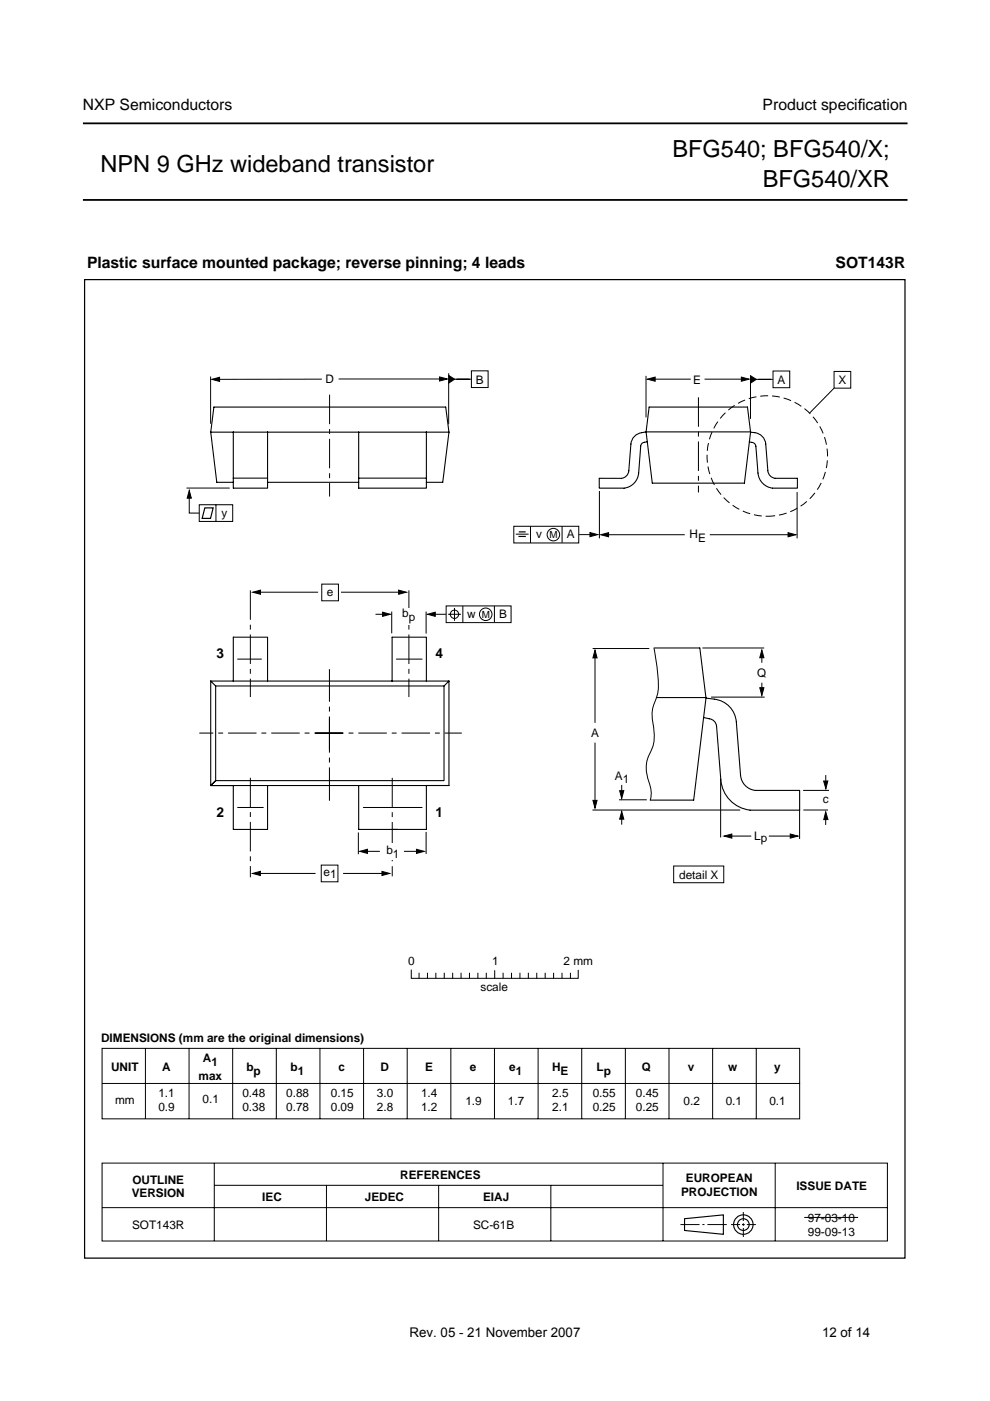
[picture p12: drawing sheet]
<svg xmlns="http://www.w3.org/2000/svg" width="210mm" height="297mm" viewBox="0 0 210 297" stroke-linecap="round" stroke-linejoin="round" font-family="sans-serif">
<path d="M17.6 26.2h174.8M17.6 42.4h174.8" fill="none" stroke="#000" stroke-width=".38"/>
<g fill="none" stroke="#000" stroke-width=".21">
<path d="M44.7 79.8v10M95.1 79.1v10.8M99.9 78.6h3.6v3.6h-3.6zM137 79.7v8.8M163.9 78.7h3.5v3.5h-3.5zM176.8 78.8h3.6v3.5h-3.6zM68.2 80.4h-22.3M71.8 80.4h22.2M95.8 80.4h4.1M138 80.4h8.5M149.4 80.4h8.6M159.1 80.3v8.5"/>
<path d="M159.7 80.4h4.2M176.8 82.3l-5.2 5.3M39.5 103.5h9.2M40.1 104.6v4.2h2.1M42.2 107h7.1v3.6h-7.1zM45.8 107v3.6M108.9 111.6h13.8v3.5h-13.8zM109.4 113.3h2.7M112.5 111.6v3.5M119.2 111.5v3.6M122.8 113.3h3M127.1 104.1v10"/>
<path d="M128.2 113.4h17M150.5 113.4h17.2M169 104.3v9.8M50.4 139.7h5M54.5 125.6h12.9M68.2 123.8h3.6v3.6h-3.6zM72.3 125.6h13M79.6 130.2h2.3M83.1 129.7v4.6M84 139.7h5.5M90.3 129.7v4.6M91.6 130.2h3"/>
<path d="M94.6 128.5h13.8v3.5h-13.8zM95 130.2h2.7M96.4 128.9v2.7M98.1 128.5v3.5M104.8 128.4v3.6M125.7 137.5h12M126.2 139.2v14.1M138.7 137.4v.2a42.6 42.6 0 0 1 .8 8.8l-.8 2.7a6.6 6.6 0 0 0-.3 4.1 8.7 8.7 0 0 1-.9 7.1 8.2 8.2 0 0 0 .3 6.3 5.3 5.3 0 0 1 .1 3.1M148.9 137.4h13.1M161.5 138.8v1.7M126.2 157.4v12.9M150.8 147.8h11.3"/>
<path d="M161.5 144.8v1.8M50.4 171.2h5.4M76 176.5v4.6M77 171.2h12.5M90.3 176.4v4.7M125.6 171.7h31.3M131.2 169.6h5.9M131.8 166.4v2.4M131.8 173.3v1.5M152.8 165.1v12.5M154.5 177.3h4.8M163 177.3h5.1"/>
<path d="M169.5 171.6v6.3M170.3 167.6h5.5M170.3 171.7h5.3M175.1 164.3v1.7M175.1 173.1v1.8M54.5 185.2h12.4M68.1 183.4h3.6v3.6h-3.6zM72.7 185.2h9.1M77.2 180.5h3.3M85.6 180.5h3.5M142.8 183.6h10.7v3.6h-10.7zM87.2 205.7v1.7h35.4v-1.7"/>
<path d="M88.8 206.4v1M90.6 206.4v1M92.4 206.4v1M94.2 206.4v1M96 206.4v1M97.8 206.4v1M99.5 206.4v1M101.3 206.4v1M103.1 206.4v1M104.9 205.8v1.6M106.7 206.4v1M108.5 206.4v1"/>
<path d="M110.2 206.4v1M112 206.4v1M113.8 206.4v1M115.6 206.4v1M117.4 206.4v1M119.2 206.4v1M120.9 206.4v1M21.6 222.3h147.9v14.9h-147.9zM21.7 229.7h147.9M30.8 222.3v14.9M40.1 222.3v14.9M49.3 222.3v14.9"/>
<path d="M58.6 222.3v14.9M67.8 222.2v15M77.1 222.3v14.9M86.3 222.3v14.9M95.6 222.3v14.9M104.8 222.3v14.9M114.1 222.3v14.9M123.3 222.3v14.9M132.6 222.3v14.9M141.8 222.3v14.9M151.1 222.3v14.9M160.3 222.3v14.9"/>
<path d="M21.6 246.6h166.6v16.5h-166.6zM21.6 256h166.6M45.4 246.6v16.5M45.4 251.3h95.1M69.2 251.3v11.8M93 251.3v11.8M116.8 251.3v11.8M140.6 246.6v16.5M144.3 259.6h4M148.9 259.6h.5M150 259.6h4.1M155 259.6h1.9"/>
<path d="M157.3 259.6h.6M157.6 257v1.9M157.6 259.4v.5M158.4 259.6h1.9M164.4 246.6v16.5M157.6 260.4v1.9"/>
<circle cx="117.3" cy="113.4" r="1.33"/>
<circle cx="96.4" cy="130.2" r=".89"/>
<circle cx="103" cy="130.2" r="1.33"/>
</g>
<g fill="none" stroke="#000" stroke-width=".24">
<path d="M145.1 258.4l8.3-.8v4.1l-8.3-.8z"/>
<circle cx="157.6" cy="259.6" r="2.06"/>
<circle cx="157.6" cy="259.6" r="1.24"/>
</g>
<path d="M17.9 59.3h174v207.4h-174z" fill="none" stroke="#000" stroke-width=".26"/>
<g fill="none" stroke="#000" stroke-width=".23">
<path d="M44.7 91.6l1.3 10.7h3.5M44.7 91.6l.6-5.3h49.2l.7 5.3M44.7 91.6h31.3M49.5 91.6v11.9h7.2v-1.2M56.7 91.6v10.7M76 91.6h14.4M76 91.6v11.9h14.4v-1.2M90.4 91.6v9.8h-14.4M90.4 91.6h4.8M90.4 91.6h.1M95.2 91.6l-1.3 10.7h-3.5M137 91.6a3 3 0 0 0-3.2 2.5l-.5 5.7a1.75 1.75 0 0 1-1.5 1.6h-4.7v2.1h5.2a3.5 3.5 0 0 0 3.1-3.2l.4-5.7a1.12 1.12 0 0 1 1.4-.9"/>
<path d="M137 91.6l.6-5.3h20.9l.6 5.3M137 91.6h22.1M137 91.6l.2 2.1M159.1 91.6a2.89 2.89 0 0 1 3.3 2.5l.4 5.7a1.75 1.75 0 0 0 1.6 1.6h4.7v2.1h-5.3a3.5 3.5 0 0 1-3.1-3.2l-.4-5.7a1.14 1.14 0 0 0-1.4-.9M159.1 91.6l-1.3 10.8h-19.5l-1.1-8.7M49.5 101.4h7.2M56.7 102.3h19.3M90.4 101.4v.9M138.7 137.4h9.7l1.3 10.6M44.7 144.4v22.2h4.8h-4.8l1-1.1M44.7 144.4l1 1v20.1h48.4v-20.1h-48.4M44.7 144.4h12"/>
<path d="M49.5 144.4v-9.3h7.2v9.3h26.4M83.1 144.4v-9.3h7.3v9.3h4.8M83.1 144.4h7.3M95.2 144.4v22.1h-4.8M95.2 144.4l-1.1 1M139.2 147.9h10.5M149.7 148a6.4 6.4 0 0 1 5.2 2.1 5.3 5.3 0 0 1 1.2 3l.9 11.3a3.5 3.5 0 0 0 3.1 3.2h9.4v4.2h-10.5a7 7 0 0 1-6.2-6.5l-.9-11.3a1.75 1.75 0 0 0-1.5-1.6l-1.2-.3M149.7 148l-2.6 21.6h-9.2M49.5 166.6h7.2v9.3h-7.2zM56.7 166.6h19.3M76 166.6h14.4v9.3h-14.4z"/>
</g>
<g fill="#000" stroke="#000" stroke-width=".21">
<path d="M93.2 79.9l1.6 .5-1.6 .4zM157.2 80l1.6 .4-1.6 .4zM44.9 80.4l1.7-.4v.9zM95.2 79.6l1.2 .8-1.2 .8zM137.3 80.4l1.6-.4v.8zM159.1 79.7l1.2 .7-1.2 .8zM40.1 104l.5 1.6h-.9zM125.1 112.9l1.6 .4-1.6 .5zM127.4 113.4l1.6-.5v.9zM167.1 112.9l1.6 .5-1.6 .4zM53.6 125.6l1.6-.5v.9zM81.1 129.8l1.7 .4-1.7 .5z"/>
<path d="M84.5 125.1l1.7 .5-1.7 .4zM90.6 130.2l1.7-.4v.9zM126.2 137.8l.4 1.7h-.9zM161.5 137.8l.5 1.7h-.9zM161.1 145.8h.9l-.5 1.7zM125.7 169.7h.9l-.4 1.6zM131.8 172l.5 1.7h-.9zM131.4 167.6h.9l-.5 1.7zM153.5 177.3l1.7-.5v.9zM167.6 176.8l1.6 .5-1.6 .4zM175.1 172.1l.4 1.7h-.8zM174.6 165.6h.9l-.4 1.6z"/>
<path d="M53.6 185.2l1.6-.5v.9zM76.3 180.5l1.6-.4v.8zM81 184.7l1.6 .5-1.6 .4zM88.3 180.1l1.6 .4-1.6 .4z"/>
</g>
<path d="M43.4 107.7h1.8l-.6 2.2h-1.7zM109.9 113.7h1.6M110 112.8h1.5" fill="none" stroke="#000" stroke-width=".25"/>
<circle cx="162.7" cy="96.7" r="12.8" fill="none" stroke="#000" stroke-width=".21" stroke-dasharray="1.7 .8" stroke-linecap="butt"/>
<path d="M69.9 83.7v21.6M148.1 84.2v20.2M53.1 125.2v22.6M86.7 125.2v22.6M53.1 164.9v21.1M83.2 164.9v20.9" fill="none" stroke="#000" stroke-width=".21" stroke-dasharray="6.2 1 1 1" stroke-linecap="butt"/>
<path d="M66.8 155.4h31.1M72.7 155.4h-30.5" fill="none" stroke="#000" stroke-width=".21" stroke-dasharray="6 1 1 1" stroke-linecap="butt"/>
<path d="M69.8 159v-17.1" fill="none" stroke="#000" stroke-width=".21" stroke-dasharray="7.1 1 1 1" stroke-linecap="butt"/>
<path d="M69.8 152.1v17.7" fill="none" stroke="#000" stroke-width=".21" stroke-dasharray="7.5 1 1 1" stroke-linecap="butt"/>
<g fill="#fff">
<path d="M81.4 178.8h3.5v3.6h-3.5z"/>
<path d="M85 128.9h3.6v3.5h-3.6z"/>
</g>
<path d="M170.5 258.1h11.4" fill="none" stroke="#000" stroke-width=".21"/>
<g font-size="5">
<text x="142.6" y="33.3">BFG540; BFG540/X;</text>
<text x="21.3" y="36.5">NPN 9 GHz wideband transistor</text>
<text x="161.7" y="39.6">BFG540/XR</text>
</g>
<g font-size="3.3">
<text x="17.6" y="23.4">NXP Semiconductors</text>
<text x="161.7" y="23.4">Product specif</text>
<text x="181.9" y="23.4">ication</text>
<text x="18.5" y="56.9">Plastic surface mounted package; reverse pinning; 4 leads</text>
<text x="177.2" y="56.9">SOT143R</text>
</g>
<g font-size="2.9">
<text x="45.9" y="139.5">3</text>
<text x="92.3" y="139.5">4</text>
<text x="45.9" y="173.2">2</text>
<text x="92.3" y="173.2">1</text>
</g>
<g font-size="2.8">
<text x="86.8" y="283.4">Rev. 05 - 21 November 2007</text>
<text x="174.3" y="283.4">12 of 14</text>
</g>
<g font-size="2.5">
<text x="69" y="81.2">D</text>
<text x="100.9" y="81.3">B</text>
<text x="147" y="81.3">E</text>
<text x="164.8" y="81.3">A</text>
<text x="177.8" y="81.4">X</text>
<text x="47" y="109.5">y</text>
<text x="113.7" y="114.1">v</text>
<text x="120.2" y="114.2">A</text>
<text x="146.2" y="114">H</text>
<text x="148" y="114.8">E</text>
<text x="69.3" y="126.3">e</text>
<text x="85.3" y="130.9">b</text>
<text x="86.7" y="131.7">p</text>
<text x="99" y="131">w</text>
<text x="105.8" y="131">B</text>
<text x="160.5" y="143.5">Q</text>
<text x="125.3" y="156.2">A</text>
<text x="130.4" y="165.4">A</text>
<text x="132" y="166">1</text>
<text x="174.5" y="170.3">c</text>
<text x="159.9" y="178">Lp</text>
<text x="68.6" y="185.6">e1</text>
<text x="81.9" y="181.2">b</text>
<text x="83.3" y="182">1</text>
<text x="144" y="186.3">detail X</text>
<text x="86.5" y="204.7">0</text>
<text x="104.4" y="204.7">1</text>
<text x="119.5" y="204.7">2 mm</text>
<text x="101.9" y="210.2">scale</text>
<text x="21.4" y="221">DIMENSIONS (mm are the original dimensions)</text>
<text x="23.6" y="227">UNIT</text>
<text x="34.4" y="227">A</text>
<text x="43" y="225.2">A</text>
<text x="44.8" y="226">1</text>
<text x="52.2" y="227">b</text>
<text x="53.8" y="227.9">p</text>
<text x="61.6" y="227">b</text>
<text x="63.1" y="227.9">1</text>
<text x="71.8" y="227">c</text>
<text x="80.7" y="227">D</text>
<text x="90.1" y="227">E</text>
<text x="99.6" y="227">e</text>
<text x="108" y="227">e</text>
<text x="109.4" y="227.9">1</text>
<text x="117" y="227">H</text>
<text x="118.8" y="227.9">E</text>
<text x="126.5" y="227">L</text>
<text x="128" y="227.9">p</text>
<text x="136.1" y="227">Q</text>
<text x="145.8" y="227">v</text>
<text x="154.4" y="227">w</text>
<text x="164.1" y="227">y</text>
<text x="33.6" y="232.7">1.1</text>
<text x="42.1" y="228.9">max</text>
<text x="42.9" y="233.9">0.1</text>
<text x="51.4" y="232.7">0.48</text>
<text x="60.7" y="232.7">0.88</text>
<text x="70.1" y="232.7">0.15</text>
<text x="79.9" y="232.7">3.0</text>
<text x="89.3" y="232.7">1.4</text>
<text x="117.1" y="232.7">2.5</text>
<text x="125.7" y="232.7">0.55</text>
<text x="134.8" y="232.7">0.45</text>
<text x="24.4" y="234.1">mm</text>
<text x="33.6" y="235.6">0.9</text>
<text x="51.4" y="235.6">0.38</text>
<text x="60.7" y="235.6">0.78</text>
<text x="70.1" y="235.6">0.09</text>
<text x="79.9" y="235.6">2.8</text>
<text x="89.3" y="235.6">1.2</text>
<text x="98.7" y="234.2">1.9</text>
<text x="107.7" y="234.2">1.7</text>
<text x="117.1" y="235.6">2.1</text>
<text x="125.7" y="235.6">0.25</text>
<text x="134.8" y="235.6">0.25</text>
<text x="144.9" y="234.2">0.2</text>
<text x="153.9" y="234.2">0.1</text>
<text x="163.1" y="234.2">0.1</text>
<text x="28.1" y="251">OUTLINE</text>
<text x="84.8" y="250">REFERENCES</text>
<text x="145.4" y="250.7">EUROPEAN</text>
<text x="27.9" y="253.9">VERSION</text>
<text x="55.6" y="254.7">IEC</text>
<text x="77.4" y="254.7">JEDEC</text>
<text x="102.4" y="254.7">EIAJ</text>
<text x="144.4" y="253.6">PROJECTION</text>
<text x="168.8" y="252.2">ISSUE DATE</text>
<text x="28" y="260.5">SOT143R</text>
<text x="100.3" y="260.5">SC-61B</text>
<text x="171.3" y="259.1">97-03-10</text>
<text x="171.3" y="262">99-09-13</text>
</g>
<g font-size="2.1">
<text x="116.5" y="114.1">M</text>
<text x="102.2" y="131">M</text>
</g>
</svg>
